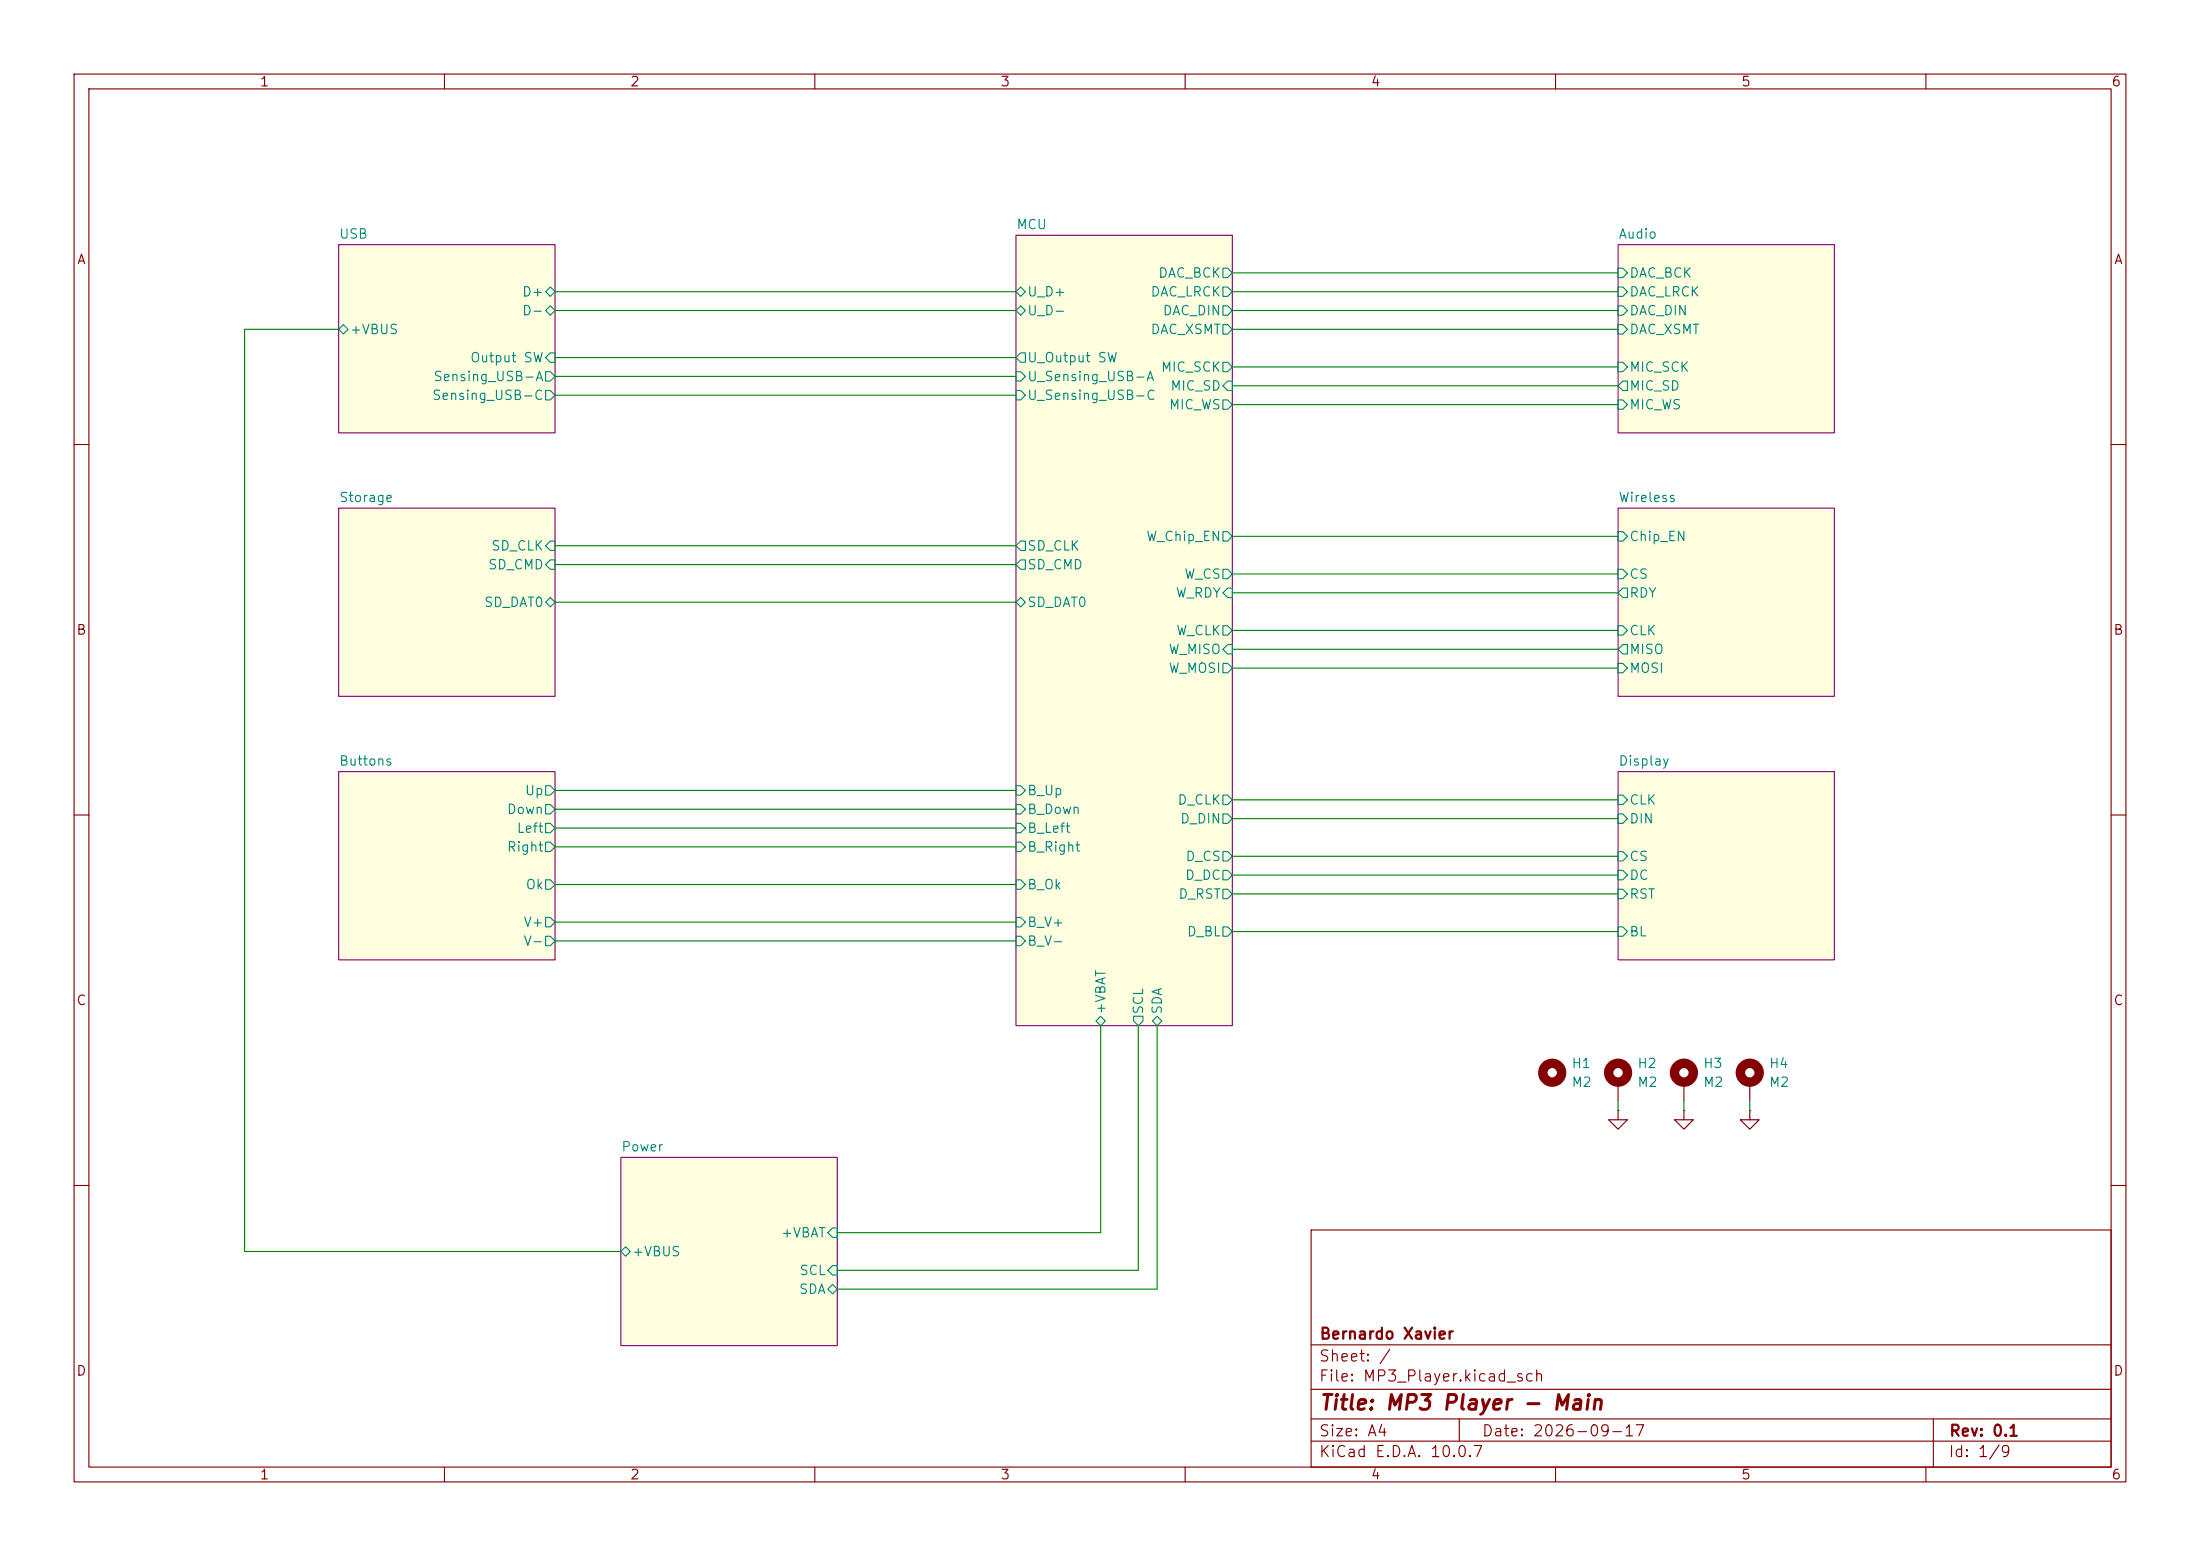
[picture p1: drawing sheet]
(kicad_sch
 (version 20260306)
 (generator "eeschema")
 (generator_version "10.0")
 (paper "A4")
 (title_block
  (title "MP3 Player - Main")
  (date "2026-09-17")
  (rev "0.1")
  (company "Bernardo Xavier"))
 (lib_symbols
  (symbol "Mechanical:MountingHole"
   (pin_names
    (offset 1.016)) (exclude_from_sim no) (in_bom no) (on_board yes)
   (in_pos_files yes)
   (duplicate_pin_numbers_are_jumpers no)
   (property "Reference" "H" (at 0 5.08 0) (show_name no) (do_not_autoplace no) (effects (font (size 1.27 1.27))))
   (property "Value" "MountingHole" (at 0 3.175 0) (show_name no) (do_not_autoplace no) (effects (font (size 1.27 1.27))))
   (property "Footprint" "" (at 0 0 0) (show_name no) (do_not_autoplace no) (hide yes) (effects (font (size 1.27 1.27))))
   (property "Datasheet" "" (at 0 0 0) (show_name no) (do_not_autoplace no) (hide yes) (effects (font (size 1.27 1.27))))
   (property "Description" "Mounting Hole without connection" (at 0 0 0) (show_name no) (do_not_autoplace no) (hide yes) (effects (font (size 1.27 1.27))))
   (symbol "MountingHole_0_1"
    (circle (center 0 0) (radius 1.27) (stroke (width 1.27) (type default)) (fill (type none))))
   (embedded_fonts no))
  (symbol "Mechanical:MountingHole_Pad"
   (pin_numbers (hide yes))
   (pin_names
    (offset 1.016) (hide yes)) (exclude_from_sim no) (in_bom no) (on_board yes)
   (in_pos_files yes)
   (duplicate_pin_numbers_are_jumpers no)
   (property "Reference" "H" (at 0 6.35 0) (show_name no) (do_not_autoplace no) (effects (font (size 1.27 1.27))))
   (property "Value" "MountingHole_Pad" (at 0 4.445 0) (show_name no) (do_not_autoplace no) (effects (font (size 1.27 1.27))))
   (property "Footprint" "" (at 0 0 0) (show_name no) (do_not_autoplace no) (hide yes) (effects (font (size 1.27 1.27))))
   (property "Datasheet" "" (at 0 0 0) (show_name no) (do_not_autoplace no) (hide yes) (effects (font (size 1.27 1.27))))
   (property "Description" "Mounting Hole with connection" (at 0 0 0) (show_name no) (do_not_autoplace no) (hide yes) (effects (font (size 1.27 1.27))))
   (symbol "MountingHole_Pad_0_1"
    (circle (center 0 1.27) (radius 1.27) (stroke (width 1.27) (type default)) (fill (type none))))
   (symbol "MountingHole_Pad_1_1"
    (pin input line (at 0 -2.54 90) (length 2.54) (name "1" (effects (font (size 1.27 1.27)))) (number "1" (effects (font (size 1.27 1.27))))))
   (embedded_fonts no))
  (symbol "power:GND"
   (power global)
   (pin_numbers (hide yes))
   (pin_names
    (offset 0) (hide yes)) (exclude_from_sim no) (in_bom yes) (on_board yes)
   (in_pos_files yes)
   (duplicate_pin_numbers_are_jumpers no)
   (property "Reference" "#PWR" (at 0 -6.35 0) (show_name no) (do_not_autoplace no) (hide yes) (effects (font (size 1.27 1.27))))
   (property "Value" "GND" (at 0 -3.81 0) (show_name no) (do_not_autoplace no) (effects (font (size 1.27 1.27))))
   (property "Footprint" "" (at 0 0 0) (show_name no) (do_not_autoplace no) (hide yes) (effects (font (size 1.27 1.27))))
   (property "Datasheet" "" (at 0 0 0) (show_name no) (do_not_autoplace no) (hide yes) (effects (font (size 1.27 1.27))))
   (property "Description" "Power symbol creates a global label with name \"GND\" , ground" (at 0 0 0) (show_name no) (do_not_autoplace no) (hide yes) (effects (font (size 1.27 1.27))))
   (symbol "GND_0_1"
    (polyline (pts (xy 0 0) (xy 0 -1.27) (xy 1.27 -1.27) (xy 0 -2.54) (xy -1.27 -1.27) (xy 0 -1.27)) (stroke (width 0) (type default)) (fill (type none))))
   (symbol "GND_1_1"
    (pin power_in line (at 0 0 270) (length 0) (name "" (effects (font (size 1.27 1.27)))) (number "1" (effects (font (size 1.27 1.27))))))
   (embedded_fonts no)))
 (wire
  (pts (xy 166.37 90.17) (xy 218.44 90.17))
  (stroke (width 0) (type default)))
 (wire
  (pts (xy 166.37 39.37) (xy 218.44 39.37))
  (stroke (width 0) (type default)))
 (wire
  (pts (xy 45.72 44.45) (xy 33.02 44.45))
  (stroke (width 0) (type default)))
 (wire
  (pts (xy 166.37 120.65) (xy 218.44 120.65))
  (stroke (width 0) (type default)))
 (wire
  (pts (xy 113.03 166.37) (xy 148.59 166.37))
  (stroke (width 0) (type default)))
 (wire
  (pts (xy 166.37 85.09) (xy 218.44 85.09))
  (stroke (width 0) (type default)))
 (wire
  (pts (xy 74.93 76.2) (xy 137.16 76.2))
  (stroke (width 0) (type default)))
 (wire
  (pts (xy 166.37 44.45) (xy 218.44 44.45))
  (stroke (width 0) (type default)))
 (wire
  (pts (xy 236.22 148.59) (xy 236.22 149.86))
  (stroke (width 0) (type default)))
 (wire
  (pts (xy 113.03 171.45) (xy 153.67 171.45))
  (stroke (width 0) (type default)))
 (wire
  (pts (xy 148.59 166.37) (xy 148.59 138.43))
  (stroke (width 0) (type default)))
 (wire
  (pts (xy 113.03 173.99) (xy 156.21 173.99))
  (stroke (width 0) (type default)))
 (wire
  (pts (xy 166.37 41.91) (xy 218.44 41.91))
  (stroke (width 0) (type default)))
 (wire
  (pts (xy 166.37 49.53) (xy 218.44 49.53))
  (stroke (width 0) (type default)))
 (wire
  (pts (xy 166.37 110.49) (xy 218.44 110.49))
  (stroke (width 0) (type default)))
 (wire
  (pts (xy 166.37 72.39) (xy 218.44 72.39))
  (stroke (width 0) (type default)))
 (wire
  (pts (xy 74.93 109.22) (xy 137.16 109.22))
  (stroke (width 0) (type default)))
 (wire
  (pts (xy 74.93 48.26) (xy 137.16 48.26))
  (stroke (width 0) (type default)))
 (wire
  (pts (xy 166.37 52.07) (xy 218.44 52.07))
  (stroke (width 0) (type default)))
 (wire
  (pts (xy 166.37 36.83) (xy 218.44 36.83))
  (stroke (width 0) (type default)))
 (wire
  (pts (xy 74.93 41.91) (xy 137.16 41.91))
  (stroke (width 0) (type default)))
 (wire
  (pts (xy 166.37 54.61) (xy 218.44 54.61))
  (stroke (width 0) (type default)))
 (wire
  (pts (xy 74.93 39.37) (xy 137.16 39.37))
  (stroke (width 0) (type default)))
 (wire
  (pts (xy 227.33 148.59) (xy 227.33 149.86))
  (stroke (width 0) (type default)))
 (wire
  (pts (xy 166.37 125.73) (xy 218.44 125.73))
  (stroke (width 0) (type default)))
 (wire
  (pts (xy 74.93 124.46) (xy 137.16 124.46))
  (stroke (width 0) (type default)))
 (wire
  (pts (xy 218.44 148.59) (xy 218.44 149.86))
  (stroke (width 0) (type default)))
 (wire
  (pts (xy 74.93 73.66) (xy 137.16 73.66))
  (stroke (width 0) (type default)))
 (wire
  (pts (xy 166.37 118.11) (xy 218.44 118.11))
  (stroke (width 0) (type default)))
 (wire
  (pts (xy 74.93 111.76) (xy 137.16 111.76))
  (stroke (width 0) (type default)))
 (wire
  (pts (xy 74.93 81.28) (xy 137.16 81.28))
  (stroke (width 0) (type default)))
 (wire
  (pts (xy 33.02 168.91) (xy 83.82 168.91))
  (stroke (width 0) (type default)))
 (wire
  (pts (xy 166.37 77.47) (xy 218.44 77.47))
  (stroke (width 0) (type default)))
 (wire
  (pts (xy 74.93 127) (xy 137.16 127))
  (stroke (width 0) (type default)))
 (wire
  (pts (xy 166.37 87.63) (xy 218.44 87.63))
  (stroke (width 0) (type default)))
 (wire
  (pts (xy 153.67 171.45) (xy 153.67 138.43))
  (stroke (width 0) (type default)))
 (wire
  (pts (xy 33.02 44.45) (xy 33.02 168.91))
  (stroke (width 0) (type default)))
 (wire
  (pts (xy 166.37 80.01) (xy 218.44 80.01))
  (stroke (width 0) (type default)))
 (wire
  (pts (xy 166.37 115.57) (xy 218.44 115.57))
  (stroke (width 0) (type default)))
 (wire
  (pts (xy 74.93 50.8) (xy 137.16 50.8))
  (stroke (width 0) (type default)))
 (wire
  (pts (xy 74.93 106.68) (xy 137.16 106.68))
  (stroke (width 0) (type default)))
 (wire
  (pts (xy 74.93 53.34) (xy 137.16 53.34))
  (stroke (width 0) (type default)))
 (wire
  (pts (xy 166.37 107.95) (xy 218.44 107.95))
  (stroke (width 0) (type default)))
 (wire
  (pts (xy 74.93 119.38) (xy 137.16 119.38))
  (stroke (width 0) (type default)))
 (wire
  (pts (xy 156.21 138.43) (xy 156.21 173.99))
  (stroke (width 0) (type default)))
 (wire
  (pts (xy 74.93 114.3) (xy 137.16 114.3))
  (stroke (width 0) (type default)))
 (symbol
  (lib_id "power:GND")
  (at 236.22 149.86 0)
  (unit 1)
  (body_style 1)
  (exclude_from_sim no)
  (in_bom yes)
  (on_board yes)
  (in_pos_files yes)
  (dnp no)
  (fields_autoplaced yes)
  (property "Reference" "#PWR080" (at 236.22 156.21 0) (hide yes) (show_name no) (do_not_autoplace no) (effects (font (size 1.27 1.27))))
  (property "Value" "GND" (at 236.22 154.94 0) (hide yes) (show_name no) (do_not_autoplace no) (effects (font (size 1.27 1.27))))
  (property "Footprint" "" (at 236.22 149.86 0) (hide yes) (show_name no) (do_not_autoplace no) (effects (font (size 1.27 1.27))))
  (property "Datasheet" "" (at 236.22 149.86 0) (hide yes) (show_name no) (do_not_autoplace no) (effects (font (size 1.27 1.27))))
  (property "Description" "Power symbol creates a global label with name \"GND\" , ground" (at 236.22 149.86 0) (hide yes) (show_name no) (do_not_autoplace no) (effects (font (size 1.27 1.27))))
  (pin "1"))
 (symbol
  (lib_id "Mechanical:MountingHole_Pad")
  (at 236.22 146.05 0)
  (unit 1)
  (body_style 1)
  (exclude_from_sim no)
  (in_bom no)
  (on_board yes)
  (in_pos_files yes)
  (dnp no)
  (fields_autoplaced yes)
  (property "Reference" "H4" (at 238.76 143.5099 0) (show_name no) (do_not_autoplace no) (effects (font (size 1.27 1.27)) (justify left)))
  (property "Value" "M2" (at 238.76 146.0499 0) (show_name no) (do_not_autoplace no) (effects (font (size 1.27 1.27)) (justify left)))
  (property "Footprint" "MountingHole:MountingHole_2.2mm_M2_DIN965_Pad_TopBottom" (at 236.22 146.05 0) (hide yes) (show_name no) (do_not_autoplace no) (effects (font (size 1.27 1.27))))
  (property "Datasheet" "" (at 236.22 146.05 0) (hide yes) (show_name no) (do_not_autoplace no) (effects (font (size 1.27 1.27))))
  (property "Description" "Mounting Hole with connection" (at 236.22 146.05 0) (hide yes) (show_name no) (do_not_autoplace no) (effects (font (size 1.27 1.27))))
  (pin "1"))
 (symbol
  (lib_id "power:GND")
  (at 227.33 149.86 0)
  (unit 1)
  (body_style 1)
  (exclude_from_sim no)
  (in_bom yes)
  (on_board yes)
  (in_pos_files yes)
  (dnp no)
  (fields_autoplaced yes)
  (property "Reference" "#PWR079" (at 227.33 156.21 0) (hide yes) (show_name no) (do_not_autoplace no) (effects (font (size 1.27 1.27))))
  (property "Value" "GND" (at 227.33 154.94 0) (hide yes) (show_name no) (do_not_autoplace no) (effects (font (size 1.27 1.27))))
  (property "Footprint" "" (at 227.33 149.86 0) (hide yes) (show_name no) (do_not_autoplace no) (effects (font (size 1.27 1.27))))
  (property "Datasheet" "" (at 227.33 149.86 0) (hide yes) (show_name no) (do_not_autoplace no) (effects (font (size 1.27 1.27))))
  (property "Description" "Power symbol creates a global label with name \"GND\" , ground" (at 227.33 149.86 0) (hide yes) (show_name no) (do_not_autoplace no) (effects (font (size 1.27 1.27))))
  (pin "1"))
 (symbol
  (lib_id "Mechanical:MountingHole_Pad")
  (at 227.33 146.05 0)
  (unit 1)
  (body_style 1)
  (exclude_from_sim no)
  (in_bom no)
  (on_board yes)
  (in_pos_files yes)
  (dnp no)
  (fields_autoplaced yes)
  (property "Reference" "H3" (at 229.87 143.5099 0) (show_name no) (do_not_autoplace no) (effects (font (size 1.27 1.27)) (justify left)))
  (property "Value" "M2" (at 229.87 146.0499 0) (show_name no) (do_not_autoplace no) (effects (font (size 1.27 1.27)) (justify left)))
  (property "Footprint" "MountingHole:MountingHole_2.2mm_M2_DIN965_Pad_TopBottom" (at 227.33 146.05 0) (hide yes) (show_name no) (do_not_autoplace no) (effects (font (size 1.27 1.27))))
  (property "Datasheet" "" (at 227.33 146.05 0) (hide yes) (show_name no) (do_not_autoplace no) (effects (font (size 1.27 1.27))))
  (property "Description" "Mounting Hole with connection" (at 227.33 146.05 0) (hide yes) (show_name no) (do_not_autoplace no) (effects (font (size 1.27 1.27))))
  (pin "1"))
 (symbol
  (lib_id "Mechanical:MountingHole")
  (at 209.55 144.78 0)
  (unit 1)
  (body_style 1)
  (exclude_from_sim no)
  (in_bom no)
  (on_board yes)
  (in_pos_files yes)
  (dnp no)
  (fields_autoplaced yes)
  (property "Reference" "H1" (at 212.09 143.5099 0) (show_name no) (do_not_autoplace no) (effects (font (size 1.27 1.27)) (justify left)))
  (property "Value" "M2" (at 212.09 146.0499 0) (show_name no) (do_not_autoplace no) (effects (font (size 1.27 1.27)) (justify left)))
  (property "Footprint" "MountingHole:MountingHole_2.2mm_M2" (at 209.55 144.78 0) (hide yes) (show_name no) (do_not_autoplace no) (effects (font (size 1.27 1.27))))
  (property "Datasheet" "" (at 209.55 144.78 0) (hide yes) (show_name no) (do_not_autoplace no) (effects (font (size 1.27 1.27))))
  (property "Description" "Mounting Hole without connection" (at 209.55 144.78 0) (hide yes) (show_name no) (do_not_autoplace no) (effects (font (size 1.27 1.27)))))
 (symbol
  (lib_id "Mechanical:MountingHole_Pad")
  (at 218.44 146.05 0)
  (unit 1)
  (body_style 1)
  (exclude_from_sim no)
  (in_bom no)
  (on_board yes)
  (in_pos_files yes)
  (dnp no)
  (fields_autoplaced yes)
  (property "Reference" "H2" (at 220.98 143.5099 0) (show_name no) (do_not_autoplace no) (effects (font (size 1.27 1.27)) (justify left)))
  (property "Value" "M2" (at 220.98 146.0499 0) (show_name no) (do_not_autoplace no) (effects (font (size 1.27 1.27)) (justify left)))
  (property "Footprint" "MountingHole:MountingHole_2.2mm_M2_DIN965_Pad_TopBottom" (at 218.44 146.05 0) (hide yes) (show_name no) (do_not_autoplace no) (effects (font (size 1.27 1.27))))
  (property "Datasheet" "" (at 218.44 146.05 0) (hide yes) (show_name no) (do_not_autoplace no) (effects (font (size 1.27 1.27))))
  (property "Description" "Mounting Hole with connection" (at 218.44 146.05 0) (hide yes) (show_name no) (do_not_autoplace no) (effects (font (size 1.27 1.27))))
  (pin "1"))
 (symbol
  (lib_id "power:GND")
  (at 218.44 149.86 0)
  (unit 1)
  (body_style 1)
  (exclude_from_sim no)
  (in_bom yes)
  (on_board yes)
  (in_pos_files yes)
  (dnp no)
  (fields_autoplaced yes)
  (property "Reference" "#PWR078" (at 218.44 156.21 0) (hide yes) (show_name no) (do_not_autoplace no) (effects (font (size 1.27 1.27))))
  (property "Value" "GND" (at 218.44 154.94 0) (hide yes) (show_name no) (do_not_autoplace no) (effects (font (size 1.27 1.27))))
  (property "Footprint" "" (at 218.44 149.86 0) (hide yes) (show_name no) (do_not_autoplace no) (effects (font (size 1.27 1.27))))
  (property "Datasheet" "" (at 218.44 149.86 0) (hide yes) (show_name no) (do_not_autoplace no) (effects (font (size 1.27 1.27))))
  (property "Description" "Power symbol creates a global label with name \"GND\" , ground" (at 218.44 149.86 0) (hide yes) (show_name no) (do_not_autoplace no) (effects (font (size 1.27 1.27))))
  (pin "1"))
 (sheet
  (at 45.72 33.02)
  (size 29.21 25.4)
  (exclude_from_sim no)
  (in_bom yes)
  (on_board yes)
  (dnp no)
  (fields_autoplaced yes)
  (stroke (width 0.1524) (type solid))
  (fill (color 255 255 224 1))
  (property "Sheetname" "USB" (at 45.72 32.3084 0) (show_name no) (do_not_autoplace no) (effects (font (size 1.27 1.27)) (justify left bottom)))
  (property "Sheetfile" "usb.kicad_sch" (at 45.72 59.0046 0) (hide yes) (show_name no) (do_not_autoplace no) (effects (font (size 1.27 1.27)) (justify left top)))
  (pin "D+" bidirectional (at 74.93 39.37 0) (effects (font (size 1.27 1.27)) (justify right)))
  (pin "D-" bidirectional (at 74.93 41.91 0) (effects (font (size 1.27 1.27)) (justify right)))
  (pin "+VBUS" bidirectional (at 45.72 44.45 180) (effects (font (size 1.27 1.27)) (justify left)))
  (pin "Output SW" input (at 74.93 48.26 0) (effects (font (size 1.27 1.27)) (justify right)))
  (pin "Sensing_USB-A" output (at 74.93 50.8 0) (effects (font (size 1.27 1.27)) (justify right)))
  (pin "Sensing_USB-C" output (at 74.93 53.34 0) (effects (font (size 1.27 1.27)) (justify right))))
 (sheet
  (at 218.44 104.14)
  (size 29.21 25.4)
  (exclude_from_sim no)
  (in_bom yes)
  (on_board yes)
  (dnp no)
  (fields_autoplaced yes)
  (stroke (width 0.1524) (type solid))
  (fill (color 255 255 224 1))
  (property "Sheetname" "Display" (at 218.44 103.4284 0) (show_name no) (do_not_autoplace no) (effects (font (size 1.27 1.27)) (justify left bottom)))
  (property "Sheetfile" "display.kicad_sch" (at 218.44 130.1246 0) (hide yes) (show_name no) (do_not_autoplace no) (effects (font (size 1.27 1.27)) (justify left top)))
  (pin "BL" input (at 218.44 125.73 180) (effects (font (size 1.27 1.27)) (justify left)))
  (pin "CLK" input (at 218.44 107.95 180) (effects (font (size 1.27 1.27)) (justify left)))
  (pin "CS" input (at 218.44 115.57 180) (effects (font (size 1.27 1.27)) (justify left)))
  (pin "DC" input (at 218.44 118.11 180) (effects (font (size 1.27 1.27)) (justify left)))
  (pin "DIN" input (at 218.44 110.49 180) (effects (font (size 1.27 1.27)) (justify left)))
  (pin "RST" input (at 218.44 120.65 180) (effects (font (size 1.27 1.27)) (justify left))))
 (sheet
  (at 218.44 33.02)
  (size 29.21 25.4)
  (exclude_from_sim no)
  (in_bom yes)
  (on_board yes)
  (dnp no)
  (fields_autoplaced yes)
  (stroke (width 0.1524) (type solid))
  (fill (color 255 255 224 1))
  (property "Sheetname" "Audio" (at 218.44 32.3084 0) (show_name no) (do_not_autoplace no) (effects (font (size 1.27 1.27)) (justify left bottom)))
  (property "Sheetfile" "audio.kicad_sch" (at 218.44 59.0046 0) (hide yes) (show_name no) (do_not_autoplace no) (effects (font (size 1.27 1.27)) (justify left top)))
  (pin "MIC_WS" input (at 218.44 54.61 180) (effects (font (size 1.27 1.27)) (justify left)))
  (pin "MIC_SD" output (at 218.44 52.07 180) (effects (font (size 1.27 1.27)) (justify left)))
  (pin "MIC_SCK" input (at 218.44 49.53 180) (effects (font (size 1.27 1.27)) (justify left)))
  (pin "DAC_DIN" input (at 218.44 41.91 180) (effects (font (size 1.27 1.27)) (justify left)))
  (pin "DAC_XSMT" input (at 218.44 44.45 180) (effects (font (size 1.27 1.27)) (justify left)))
  (pin "DAC_LRCK" input (at 218.44 39.37 180) (effects (font (size 1.27 1.27)) (justify left)))
  (pin "DAC_BCK" input (at 218.44 36.83 180) (effects (font (size 1.27 1.27)) (justify left))))
 (sheet
  (at 45.72 104.14)
  (size 29.21 25.4)
  (exclude_from_sim no)
  (in_bom yes)
  (on_board yes)
  (dnp no)
  (fields_autoplaced yes)
  (stroke (width 0.1524) (type solid))
  (fill (color 255 255 224 1))
  (property "Sheetname" "Buttons" (at 45.72 103.4284 0) (show_name no) (do_not_autoplace no) (effects (font (size 1.27 1.27)) (justify left bottom)))
  (property "Sheetfile" "buttons.kicad_sch" (at 45.72 130.1246 0) (hide yes) (show_name no) (do_not_autoplace no) (effects (font (size 1.27 1.27)) (justify left top)))
  (pin "Down" output (at 74.93 109.22 0) (effects (font (size 1.27 1.27)) (justify right)))
  (pin "Left" output (at 74.93 111.76 0) (effects (font (size 1.27 1.27)) (justify right)))
  (pin "Ok" output (at 74.93 119.38 0) (effects (font (size 1.27 1.27)) (justify right)))
  (pin "Right" output (at 74.93 114.3 0) (effects (font (size 1.27 1.27)) (justify right)))
  (pin "Up" output (at 74.93 106.68 0) (effects (font (size 1.27 1.27)) (justify right)))
  (pin "V+" output (at 74.93 124.46 0) (effects (font (size 1.27 1.27)) (justify right)))
  (pin "V-" output (at 74.93 127 0) (effects (font (size 1.27 1.27)) (justify right))))
 (sheet
  (at 83.82 156.21)
  (size 29.21 25.4)
  (exclude_from_sim no)
  (in_bom yes)
  (on_board yes)
  (dnp no)
  (fields_autoplaced yes)
  (stroke (width 0.1524) (type solid))
  (fill (color 255 255 224 1))
  (property "Sheetname" "Power" (at 83.82 155.4984 0) (show_name no) (do_not_autoplace no) (effects (font (size 1.27 1.27)) (justify left bottom)))
  (property "Sheetfile" "power.kicad_sch" (at 83.82 182.1946 0) (hide yes) (show_name no) (do_not_autoplace no) (effects (font (size 1.27 1.27)) (justify left top)))
  (pin "+VBUS" bidirectional (at 83.82 168.91 180) (effects (font (size 1.27 1.27)) (justify left)))
  (pin "SCL" input (at 113.03 171.45 0) (effects (font (size 1.27 1.27)) (justify right)))
  (pin "SDA" bidirectional (at 113.03 173.99 0) (effects (font (size 1.27 1.27)) (justify right)))
  (pin "+VBAT" input (at 113.03 166.37 0) (effects (font (size 1.27 1.27)) (justify right))))
 (sheet
  (at 45.72 68.58)
  (size 29.21 25.4)
  (exclude_from_sim no)
  (in_bom yes)
  (on_board yes)
  (dnp no)
  (fields_autoplaced yes)
  (stroke (width 0.1524) (type solid))
  (fill (color 255 255 224 1))
  (property "Sheetname" "Storage" (at 45.72 67.8684 0) (show_name no) (do_not_autoplace no) (effects (font (size 1.27 1.27)) (justify left bottom)))
  (property "Sheetfile" "storage.kicad_sch" (at 45.72 94.5646 0) (hide yes) (show_name no) (do_not_autoplace no) (effects (font (size 1.27 1.27)) (justify left top)))
  (pin "SD_CLK" input (at 74.93 73.66 0) (effects (font (size 1.27 1.27)) (justify right)))
  (pin "SD_CMD" input (at 74.93 76.2 0) (effects (font (size 1.27 1.27)) (justify right)))
  (pin "SD_DAT0" bidirectional (at 74.93 81.28 0) (effects (font (size 1.27 1.27)) (justify right))))
 (sheet
  (at 218.44 68.58)
  (size 29.21 25.4)
  (exclude_from_sim no)
  (in_bom yes)
  (on_board yes)
  (dnp no)
  (fields_autoplaced yes)
  (stroke (width 0.1524) (type solid))
  (fill (color 255 255 224 1))
  (property "Sheetname" "Wireless" (at 218.44 67.8684 0) (show_name no) (do_not_autoplace no) (effects (font (size 1.27 1.27)) (justify left bottom)))
  (property "Sheetfile" "wireless.kicad_sch" (at 218.44 94.5646 0) (hide yes) (show_name no) (do_not_autoplace no) (effects (font (size 1.27 1.27)) (justify left top)))
  (pin "CS" input (at 218.44 77.47 180) (effects (font (size 1.27 1.27)) (justify left)))
  (pin "MISO" output (at 218.44 87.63 180) (effects (font (size 1.27 1.27)) (justify left)))
  (pin "CLK" input (at 218.44 85.09 180) (effects (font (size 1.27 1.27)) (justify left)))
  (pin "RDY" output (at 218.44 80.01 180) (effects (font (size 1.27 1.27)) (justify left)))
  (pin "MOSI" input (at 218.44 90.17 180) (effects (font (size 1.27 1.27)) (justify left)))
  (pin "Chip_EN" input (at 218.44 72.39 180) (effects (font (size 1.27 1.27)) (justify left))))
 (sheet
  (at 137.16 31.75)
  (size 29.21 106.68)
  (exclude_from_sim no)
  (in_bom yes)
  (on_board yes)
  (dnp no)
  (fields_autoplaced yes)
  (stroke (width 0.1524) (type solid))
  (fill (color 255 255 224 1))
  (property "Sheetname" "MCU" (at 137.16 31.0384 0) (show_name no) (do_not_autoplace no) (effects (font (size 1.27 1.27)) (justify left bottom)))
  (property "Sheetfile" "mcu.kicad_sch" (at 137.16 133.9346 0) (hide yes) (show_name no) (do_not_autoplace no) (effects (font (size 1.27 1.27)) (justify left top)))
  (pin "+VBAT" bidirectional (at 148.59 138.43 270) (effects (font (size 1.27 1.27)) (justify left)))
  (pin "SCL" output (at 153.67 138.43 270) (effects (font (size 1.27 1.27)) (justify left)))
  (pin "SDA" bidirectional (at 156.21 138.43 270) (effects (font (size 1.27 1.27)) (justify left)))
  (pin "D_RST" output (at 166.37 120.65 0) (effects (font (size 1.27 1.27)) (justify right)))
  (pin "B_Ok" input (at 137.16 119.38 180) (effects (font (size 1.27 1.27)) (justify left)))
  (pin "U_D+" bidirectional (at 137.16 39.37 180) (effects (font (size 1.27 1.27)) (justify left)))
  (pin "B_V+" input (at 137.16 124.46 180) (effects (font (size 1.27 1.27)) (justify left)))
  (pin "U_D-" bidirectional (at 137.16 41.91 180) (effects (font (size 1.27 1.27)) (justify left)))
  (pin "D_CS" output (at 166.37 115.57 0) (effects (font (size 1.27 1.27)) (justify right)))
  (pin "D_DIN" output (at 166.37 110.49 0) (effects (font (size 1.27 1.27)) (justify right)))
  (pin "B_Up" input (at 137.16 106.68 180) (effects (font (size 1.27 1.27)) (justify left)))
  (pin "U_Output SW" output (at 137.16 48.26 180) (effects (font (size 1.27 1.27)) (justify left)))
  (pin "B_V-" input (at 137.16 127 180) (effects (font (size 1.27 1.27)) (justify left)))
  (pin "D_CLK" output (at 166.37 107.95 0) (effects (font (size 1.27 1.27)) (justify right)))
  (pin "B_Left" input (at 137.16 111.76 180) (effects (font (size 1.27 1.27)) (justify left)))
  (pin "B_Right" input (at 137.16 114.3 180) (effects (font (size 1.27 1.27)) (justify left)))
  (pin "D_DC" output (at 166.37 118.11 0) (effects (font (size 1.27 1.27)) (justify right)))
  (pin "U_Sensing_USB-C" input (at 137.16 53.34 180) (effects (font (size 1.27 1.27)) (justify left)))
  (pin "B_Down" input (at 137.16 109.22 180) (effects (font (size 1.27 1.27)) (justify left)))
  (pin "D_BL" output (at 166.37 125.73 0) (effects (font (size 1.27 1.27)) (justify right)))
  (pin "U_Sensing_USB-A" input (at 137.16 50.8 180) (effects (font (size 1.27 1.27)) (justify left)))
  (pin "W_MOSI" output (at 166.37 90.17 0) (effects (font (size 1.27 1.27)) (justify right)))
  (pin "W_CS" output (at 166.37 77.47 0) (effects (font (size 1.27 1.27)) (justify right)))
  (pin "W_MISO" input (at 166.37 87.63 0) (effects (font (size 1.27 1.27)) (justify right)))
  (pin "W_CLK" output (at 166.37 85.09 0) (effects (font (size 1.27 1.27)) (justify right)))
  (pin "W_RDY" input (at 166.37 80.01 0) (effects (font (size 1.27 1.27)) (justify right)))
  (pin "W_Chip_EN" output (at 166.37 72.39 0) (effects (font (size 1.27 1.27)) (justify right)))
  (pin "SD_CLK" output (at 137.16 73.66 180) (effects (font (size 1.27 1.27)) (justify left)))
  (pin "SD_CMD" output (at 137.16 76.2 180) (effects (font (size 1.27 1.27)) (justify left)))
  (pin "SD_DAT0" bidirectional (at 137.16 81.28 180) (effects (font (size 1.27 1.27)) (justify left)))
  (pin "MIC_SCK" output (at 166.37 49.53 0) (effects (font (size 1.27 1.27)) (justify right)))
  (pin "MIC_SD" input (at 166.37 52.07 0) (effects (font (size 1.27 1.27)) (justify right)))
  (pin "MIC_WS" output (at 166.37 54.61 0) (effects (font (size 1.27 1.27)) (justify right)))
  (pin "DAC_BCK" output (at 166.37 36.83 0) (effects (font (size 1.27 1.27)) (justify right)))
  (pin "DAC_DIN" output (at 166.37 41.91 0) (effects (font (size 1.27 1.27)) (justify right)))
  (pin "DAC_LRCK" output (at 166.37 39.37 0) (effects (font (size 1.27 1.27)) (justify right)))
  (pin "DAC_XSMT" output (at 166.37 44.45 0) (effects (font (size 1.27 1.27)) (justify right))))
 (sheet_instances
  (path ""
   (page "1")))
 (embedded_fonts no))
